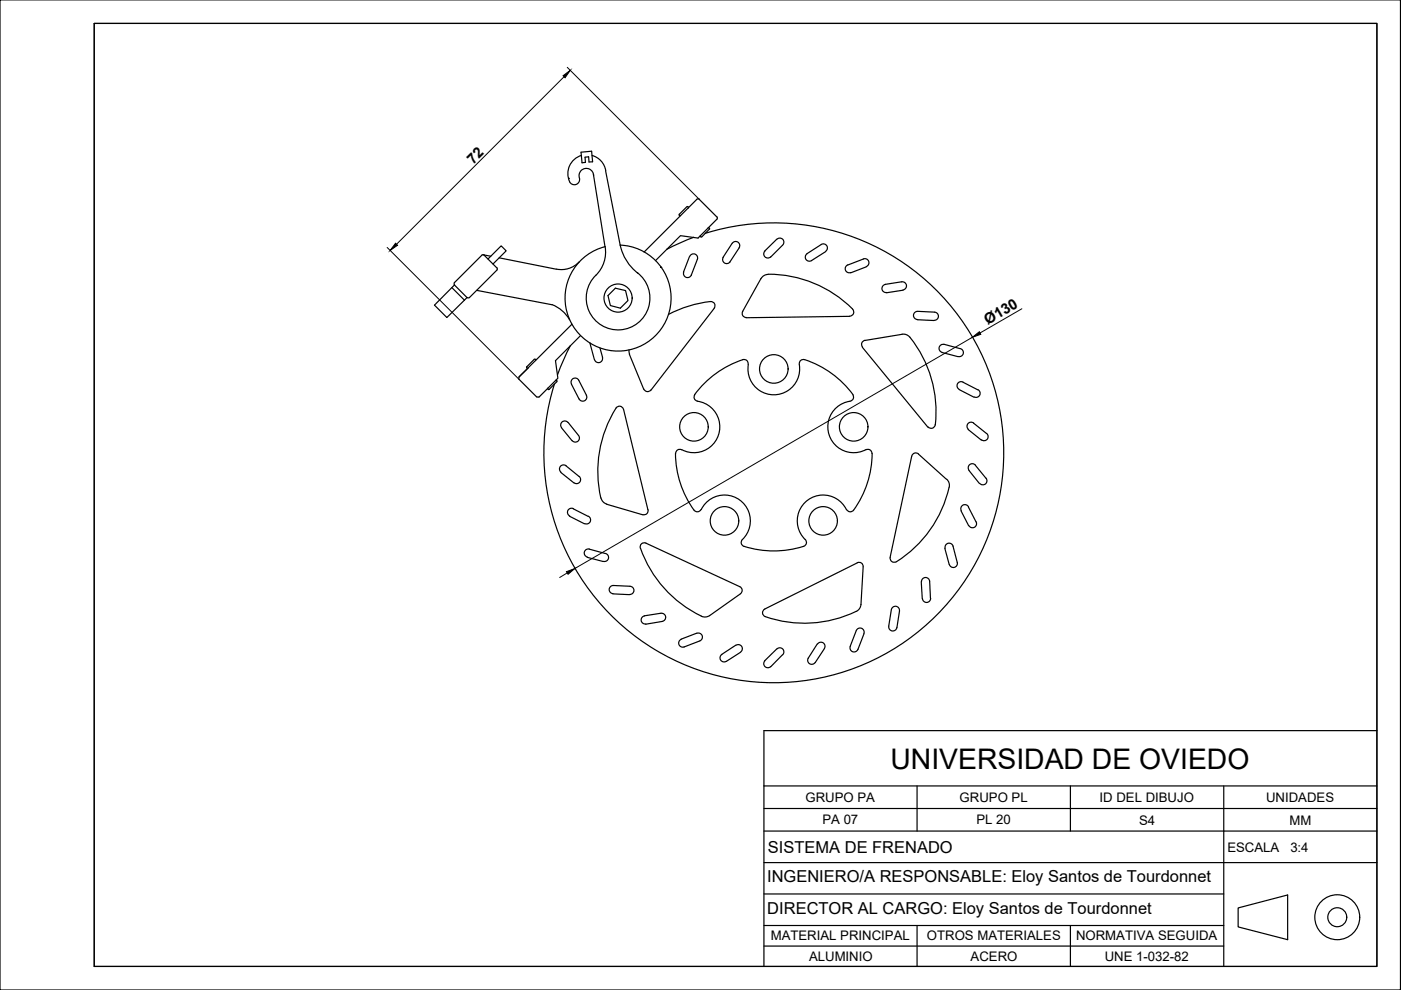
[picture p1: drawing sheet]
<svg xmlns="http://www.w3.org/2000/svg" width="297mm" height="210mm" viewBox="0 0 297 210" stroke-linecap="round" stroke-linejoin="round" font-family="sans-serif">
<!-- layer: 01_Contornos -->
<g fill="none" stroke="#000" stroke-width=".25">
<path d="M0 0h296.9v209.9h-296.9zM20 5h271.9v199.9h-271.9zM120.5 37.8h.1M123.2 32.3l2.2-.2 .2 2.2h-.7l-.1-1.1-.8 .1 .1 1.1-.7 .1zM123.3 33a3.9 3.9 0 0 0-2.1 6 1.15 1.15 0 0 0 1.4-.2 1.15 1.15 0 0 0 .2-1.3 1.55 1.55 0 0 1 1.4-1.8 1.55 1.55 0 0 1 1.7 1.5M125.5 33a4 4 0 0 1 2.9 3.2M125.8 37l2.5 15.3M128.4 36.2l3.1 15.8M102.2 54.1l-5.8 5.8v.5M102.2 54.1h.5l2.6 2.7 .1 .1-.1 .4M102.5 54l1.6 .3M103.5 54.9l2.8-2.8 1 1.1-2.8 2.8"/>
<path d="M105.3 57.3l-5.8 5.8h-.5M105.8 54.7l12.1 2.4M122.8 55.5a5.2 5.2 0 0 1-4.8 1.6M128.3 52.3a7.2 7.2 0 0 1-2.6 6.8 6.8 6.8 0 0 0 1.2 9.5 6.8 6.8 0 0 0 9.5-1.3 6.8 6.8 0 0 0-1.3-9.5M131.5 52a11.2 11.2 0 0 1 9.6 16.3 11.2 11.2 0 0 1-18.8 1.9 11.2 11.2 0 0 1 6-17.9M131.5 52a10.2 10.2 0 0 0 3.8 5.9M145 57.7a.87 .87 0 0 0 .5 1.1 .87 .87 0 0 0 1.1-.5M145.6 43.9l-1.6 1.5v.3h.3M145.6 43.8h.3v.3M146.2 54.4l-1.3 3.3M146.2 54.4a.87 .87 0 0 1 1.2-.5 .87 .87 0 0 1 .5 1.1M147.1 50.3l-5.8 2.6"/>
<path d="M147.7 42.3l-11.1 11.1M147.8 42.2h.5l3.7 3.8M147.8 55l-1.2 3.3M149.5 49.5a48.7 48.7 0 0 1 63.1 41.6 48.7 48.7 0 0 1-53.5 53.4 48.7 48.7 0 0 1-41.6-63M150.1 48.3h.3v.3l-1.6 1.6h-.3v-.3M152 46.5l-4 4-3.7-.5-5.3 5.3M152 46v.5M156.7 52.5a.87 .87 0 0 0-.3-1.2 .87 .87 0 0 0-1.2 .3l-1.9 3M156.7 52.5l-1.9 3a.87 .87 0 0 1-1.2 .3 .87 .87 0 0 1-.3-1.2M161.3 59.1l-3.9 7M162.2 53.2a.87 .87 0 0 0 0 1.3 .87 .87 0 0 0 1.2 0M162.9 58.2l-.7 .1-.9 .8"/>
<path d="M162.9 58.1a25.3 25.3 0 0 1 17.8 7.4M164.7 50.7l-2.6 2.5M164.7 50.7a.87 .87 0 0 1 1.2 0 .87 .87 0 0 1 0 1.3M165.9 52l-2.5 2.5M174.1 51.9l-3 1.9a.87 .87 0 0 0-.2 1.2 .87 .87 0 0 0 1.2 .2M174.1 51.8a.87 .87 0 0 1 1.2 .3 .87 .87 0 0 1-.3 1.2M175 53.4l-3 1.9M183 54.9l-3.2 1.3a.87 .87 0 0 0-.5 1.1 .87 .87 0 0 0 1.1 .5M183.1 54.9a.87 .87 0 0 1 1.1 .5 .87 .87 0 0 1-.5 1.1M183.7 56.6l-3.3 1.2M95.8 61l2.7 2.6M96.4 60.4l-4.3 4.3 2.6 2.6 3.8-3.7"/>
<path d="M96.4 60.4l2.6 2.7M99 63.1l-.5 .5M101.1 61.6l16 3M110.1 79.9v.5M113.2 76.2l-1.5 1.6v.2h.3M113.3 76.2h.2v.3M117.1 64.6l1.2 .6 1.1 .9 1.4 1.7M120.9 73.3l-1.4 3-1.3 3.1M121.2 68.7l-11.1 11.2 1.8-1.8M123.1 71.2l-5.3 5.3 .5 3.7-4 4M125.1 72.8l1 3.4a.87 .87 0 0 0 1 .7 .87 .87 0 0 0 .6-1.1l-.5-2M125.2 72.7v.1"/>
<path d="M128.9 62.7l1.6-1.6 2.1 .5 .5 2.1-1.6 1.6-2.1-.5zM133.4 74.2l.1 .9M133.4 75.1l3.1 7.4M141.7 66.7a24 24 0 0 1 9.2-2.7l.4 .2 .3 .4-.2 .7-13.4 17.4M157.5 66a.87 .87 0 0 0 .7 1.3M158.6 77.2a.86 .86 0 0 0-1.1-.9 20.8 20.8 0 0 0-10.2 7.4M158.7 77.3a5.5 5.5 0 0 0 5.4 6.4 5.5 5.5 0 0 0 5.4-6.4M169.5 77.2a.88 .88 0 0 1 1.1-.9 20.8 20.8 0 0 1 10.3 7.4M180.1 67.1l-21.9 .3M180.8 65.5a.87 .87 0 0 1 .2 1 .87 .87 0 0 1-.8 .5M182.8 73.6l13.9 17M183.4 72.2a.87 .87 0 0 0-.5 1.4"/>
<path d="M187.7 60.3l3.5-.5a.87 .87 0 0 1 1 .7 .87 .87 0 0 1-.7 1M187.7 60.3a.87 .87 0 0 0-.7 1 .87 .87 0 0 0 1 .7M191.5 61.5l-3.5 .6M192.9 71.5l-.9-.6h-.8l-7.9 1.3M192.9 71.5a24.9 24.9 0 0 1 5.3 18.8l-.3 .4-.5 .1-.6-.3M194.5 67.8l3.5 .2M194.5 67.7a.87 .87 0 0 1-.8-.9 .87 .87 0 0 1 .9-.8l3.5 .2a.87 .87 0 0 1 .9 .9 .87 .87 0 0 1-.9 .8M199.7 74.7l3.4 .9M200.2 73l3.4 .9a.87 .87 0 0 1 .6 1.1 .87 .87 0 0 1-1 .6M200.2 73a.87 .87 0 0 0-1.1 .6 .87 .87 0 0 0 .6 1.1M110.1 80.4l3.7 3.8M113.8 84.1h.5"/>
<path d="M116.2 82.3v.3h.2M117.8 80.7h.1M117.8 80.7h.3v.2l-1.7 1.7M120 98.8l2.8 2.2a.87 .87 0 0 1 .1 1.2 .87 .87 0 0 1-1.2 .2M120 98.8a.87 .87 0 0 0-1.2 .1 .87 .87 0 0 0 .1 1.2M120.4 89.6a.87 .87 0 0 0-1.2-.2 .87 .87 0 0 0-.1 1.3l2.2 2.7M120.4 89.5l2.2 2.8M122.7 92.3a.87 .87 0 0 1-.2 1.2 .87 .87 0 0 1-1.2-.1M122.7 80.6a.87 .87 0 0 0-1.2-.4 .87 .87 0 0 0-.3 1.2M122.7 80.7l1.6 3.1a.87 .87 0 0 1-.4 1.2 .87 .87 0 0 1-1.1-.4l-1.6-3.1M130.6 86.5a25.3 25.3 0 0 0-3.2 19.1M130.6 86.5a.87 .87 0 0 1 .9-.4 .87 .87 0 0 1 .7 .7"/>
<path d="M132.2 86.8l5.2 21.3a.87 .87 0 0 1-1.1 1M136.5 82.5a.87 .87 0 0 0 1.5 .2M143.2 96.1a20.2 20.2 0 0 0 4.2 12.3 .87 .87 0 0 0 1.2-.4M147.3 83.7a.89 .89 0 0 0 .6 1.4 5.5 5.5 0 0 1 4.4 7.3 5.5 5.5 0 0 1-8.1 2.9 .87 .87 0 0 0-.9 .8M180.8 83.7a.89 .89 0 0 1-.6 1.4 5.5 5.5 0 0 0-4.4 7.1 5.5 5.5 0 0 0 7.8 3.1M183.6 95.4a.87 .87 0 0 1 1.3 .7M184.9 96.1a20.8 20.8 0 0 1-3.9 12M203.4 82.6l3.1 1.6M204.2 81a.87 .87 0 0 0-1.2 .4 .87 .87 0 0 0 .4 1.2M204.2 81l3.1 1.6M205.3 91.1l2.8 2.2M205.4 99.8l2.2 2.7"/>
<path d="M205.5 99.7a.86 .86 0 0 1 .1-1.2 .86 .86 0 0 1 1.2 .2l2.3 2.7a.87 .87 0 0 1-.2 1.2 .87 .87 0 0 1-1.2-.1M206.4 89.7l2.8 2.2M206.4 89.7a.87 .87 0 0 0-1.2 .1 .87 .87 0 0 0 .1 1.2M207.3 82.6a.87 .87 0 0 1 .4 1.2 .87 .87 0 0 1-1.1 .4M209.2 91.9a.87 .87 0 0 1 .1 1.2 .87 .87 0 0 1-1.2 .2M118.9 100.2l2.8 2.2M120.7 109.4l3.2 1.7M121.5 107.9l3.2 1.6M121.6 107.8a.87 .87 0 0 0-1.2 .4 .87 .87 0 0 0 .4 1.2M124.5 118.2l3.4 .9M124.7 109.5a.87 .87 0 0 1 .4 1.1 .87 .87 0 0 1-1.1 .4M124.9 116.4l3.5 .9a.87 .87 0 0 1 .6 1.1 .87 .87 0 0 1-1.1 .6"/>
<path d="M125 116.4a.87 .87 0 0 0-1.1 .6 .87 .87 0 0 0 .6 1.1M127.4 105.6l.6 .9 .6 .4M128.6 106.9l7.7 2.2M135.8 116.2a.87 .87 0 0 1 .2-.9 .87 .87 0 0 1 1-.1l19.8 9.2a.86 .86 0 0 1 .2 1.5M135.8 116.2a25.3 25.3 0 0 0 12.9 14.4M148.7 108a5.5 5.5 0 0 1 8.3-1.9 5.5 5.5 0 0 1 .2 8.5 .86 .86 0 0 0 .5 1.2 20.4 20.4 0 0 0 12.9-.1 .87 .87 0 0 0 .1-1.3 5.5 5.5 0 0 1 .6-8.4 5.5 5.5 0 0 1 8.1 2M179.5 108a.87 .87 0 0 0 1.5 .2M181.7 119.4l-19.5 9.7a.87 .87 0 0 0-.5 .9 .87 .87 0 0 0 .5 .7 25.3 25.3 0 0 0 19.3-1.1M181.8 119.3a.87 .87 0 0 1 1.2 .8M200.4 116.3a.86 .86 0 0 1 .6-1.1 .86 .86 0 0 1 1.1 .6l.9 3.4a.87 .87 0 0 1-.7 1.1 .87 .87 0 0 1-1-.6l-1-3.4M200.7 101.6l-6-5.4a.87 .87 0 0 0-1.4 .5l-4.6 21.5M200.7 101.6l.4 .6 .2 1.1"/>
<path d="M201.2 103.3a24.9 24.9 0 0 1-11.4 15.9h-.5l-.4-.3-.2-.7M203.8 108.3l1.6 3.1M205.3 107.5l1.6 3.1M205.3 107.5a.87 .87 0 0 0-1.1-.4 .87 .87 0 0 0-.4 1.2M207 110.6a.87 .87 0 0 1-.4 1.2 .87 .87 0 0 1-1.2-.4M130 125.9l3.5 .2M130 125.9a.87 .87 0 0 1-.8-.9 .87 .87 0 0 1 .9-.9l3.5 .2a.87 .87 0 0 1 .8 .9 .87 .87 0 0 1-.9 .8M136.6 130.6l3.5-.6a.87 .87 0 0 1 1 .8 .87 .87 0 0 1-.7 .9l-3.5 .6M136.7 130.6a.87 .87 0 0 0-.8 1 .87 .87 0 0 0 1 .7M144.4 135.5l3.3-1.2a.87 .87 0 0 1 1.2 .5 .87 .87 0 0 1-.5 1.1l-3.4 1.3M144.4 135.5a.87 .87 0 0 0-.5 1.2 .87 .87 0 0 0 1.2 .5M150.5 130.5l-1.1 .3-.7-.1"/>
<path d="M156 136.8l-3 2a.87 .87 0 0 0-.2 1.2 .87 .87 0 0 0 1.2 .2M156.1 136.8a.87 .87 0 0 1 1.2 .3 .87 .87 0 0 1-.3 1.2M157 138.3l-3 1.9M157 125.9l-6.5 4.6M164.7 137.6l-2.6 2.5M164.7 137.6a.87 .87 0 0 1 1.2 0 .87 .87 0 0 1 0 1.2M165.9 138.8l-2.5 2.6M173.3 136.5l-1.9 3M173.3 136.6a.87 .87 0 0 1 1.2-.3 .87 .87 0 0 1 .3 1.2M174.8 137.5l-2 3a.87 .87 0 0 1-1.2 .2 .87 .87 0 0 1-.2-1.2M183 120.2l-.5 8-.2 .7-.8 .7M183.2 134.3a.87 .87 0 0 0-.6-1.1 .87 .87 0 0 0-1.1 .5l-1.2 3.4a.87 .87 0 0 0 .5 1.1 .87 .87 0 0 0 1.1-.5"/>
<path d="M183.2 134.4l-1.3 3.3M190.2 133.1a.87 .87 0 0 1-1 .7 .87 .87 0 0 1-.8-1l.6-3.5a.87 .87 0 0 1 1-.8 .87 .87 0 0 1 .7 1l-.5 3.6M195.3 123.4l.2 3.5M195.4 123.4a.87 .87 0 0 1 .8-1 .87 .87 0 0 1 .9 .9l.2 3.5M197.3 126.8a.87 .87 0 0 1-.8 .9 .87 .87 0 0 1-.9-.8M162.2 140.1a.87 .87 0 0 0 0 1.2 .87 .87 0 0 0 1.2 0M291.9 154.9h-129.9v50M162 176.2h129.9M162 166.6h129.9M162 171.4h129.9M194.4 166.6v9.6M226.9 166.6v9.6"/>
<path d="M259.5 166.6v38.3M162 182.9h129.9M162 189.5h97.5M162 196.2h97.5M194.4 196.2v8.7M226.9 196.2v8.7M262.5 192.5l10.5-2.7v9.4l-10.5-2.7zM162 200.6h97.5"/>
<circle cx="131" cy="63.2" r="2.98"/>
<circle cx="164.1" cy="78.2" r="3"/>
<circle cx="147.1" cy="90.5" r="3"/>
<circle cx="181" cy="90.5" r="3"/>
<circle cx="153.6" cy="110.4" r="3"/>
<circle cx="174.5" cy="110.4" r="3"/>
<circle cx="283.5" cy="194.5" r="4.8"/>
<circle cx="283.5" cy="194.5" r="2.01"/>
</g>
<!-- layer: 02_Ocultas -->
<path d="M140.1 56.7h.1" fill="none" stroke="#000" stroke-width=".21"/>
<!-- layer: 04_Cotas -->
<path d="M119.6 16.3l-35.5 35.5M120.3 14.3l28 28M82.1 52.5l28 27.9M206.2 71.5l-84.3 49M216.7 65.5l-8.9 5.1M120.3 121.5l-1.6 .9" fill="none" stroke="#000" stroke-width=".21"/>
<path d="M119.4 16.1l1.5-1.2-1.1 1.6zM83.9 51.6l.4 .4-1.6 1.1zM206.2 71.5l1.4-1.2 .3 .6zM120.1 121.2l1.8-.7-1.5 1.3z" fill="#000" stroke="#000" stroke-width=".21"/>
<text font-size="6" x="188.8" y="163">UNIVERSIDAD DE OVIEDO</text>
<g font-size="3.5">
<text x="162.8" y="180.8">SISTEMA DE FRENADO</text>
<text x="162.6" y="187">INGENIERO/A RESPONSABLE: Eloy Santos de Tourdonnet</text>
<text x="162.7" y="193.8">DIRECTOR AL CARGO: Eloy Santos de Tourdonnet</text>
</g>
<g font-size="3.1">
<text x="100.3" y="34.9" transform="rotate(-45 100.3 34.9)">72</text>
<text x="209.4" y="68.9" transform="rotate(-30 209.4 68.9)">Ø130</text>
</g>
<g font-size="2.8">
<text x="170.8" y="170.1">GRUPO PA</text>
<text x="203.5" y="170.1">GRUPO PL</text>
<text x="233.1" y="170.1">ID DEL DIBUJO</text>
<text x="268.4" y="170.1">UNIDADES</text>
<text x="174.4" y="174.8">PA 07</text>
<text x="207" y="174.8">PL 20</text>
<text x="241.5" y="174.9">S4</text>
<text x="273.4" y="174.9">MM</text>
<text x="260.2" y="180.6">ESCALA</text>
<text x="273.6" y="180.6">3:4</text>
<text x="163.4" y="199.4">MATERIAL PRINCIPAL</text>
<text x="171.5" y="203.8">ALUMINIO</text>
<text x="196.5" y="199.4">OTROS MATERIALES</text>
<text x="205.8" y="203.8">ACERO</text>
<text x="228.1" y="199.4">NORMATIVA SEGUIDA</text>
<text x="234.2" y="203.7">UNE 1-032-82</text>
</g>
</svg>
